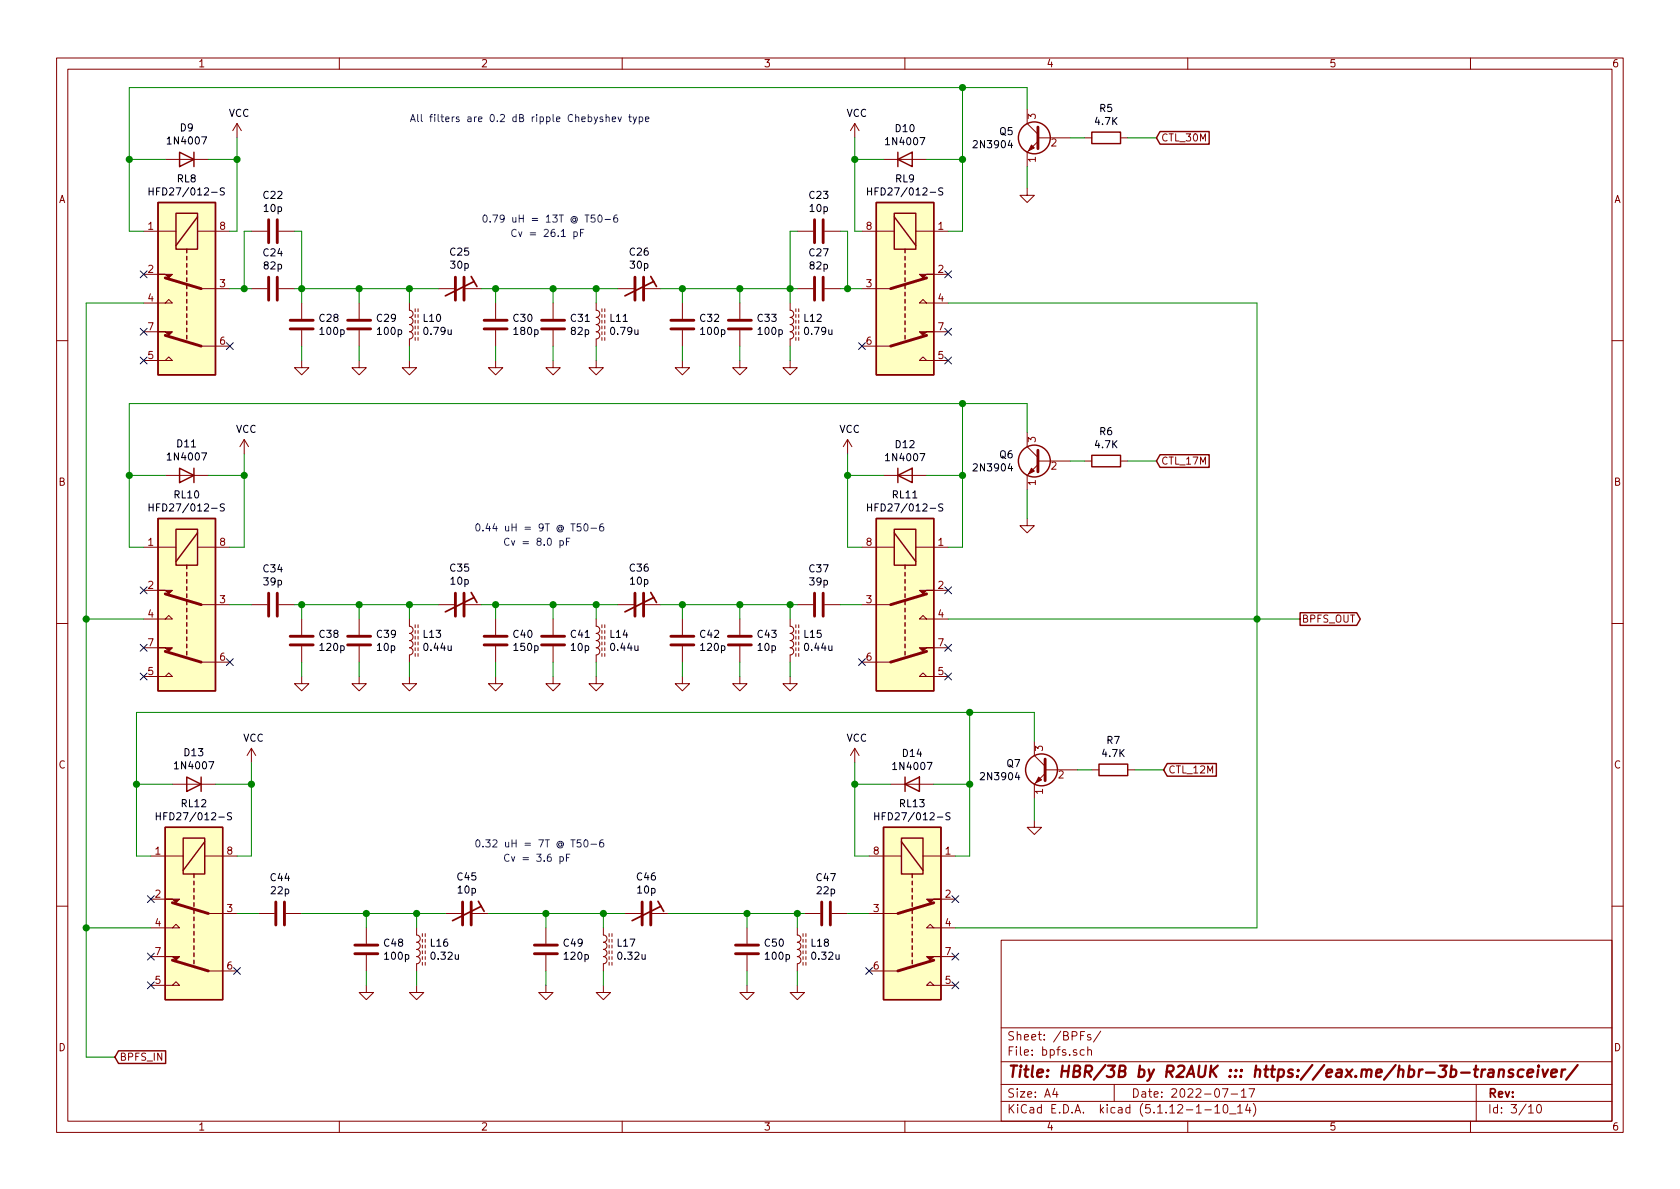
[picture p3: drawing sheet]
EESchema Schematic File Version 4
EELAYER 30 0
EELAYER END
$Descr A4 11693 8268
encoding utf-8
Sheet 3 10
Title "HBR/3B by R2AUK ::: https://eax.me/hbr-3b-transceiver/"
Date "2022-07-17"
Rev ""
Comp ""
Comment1 ""
Comment2 ""
Comment3 ""
Comment4 ""
$EndDescr
$Comp
L Relay:G2RL-2-ASI-DC5 RL?
U 1 1
P 1350 6350
AR Path="/62866BC1/6292D6BE" Ref="RL?"  Part="1" 
AR Path="/628FB22A/6292D6BE" Ref="RL12"  Part="1" 
F 0 "RL12" V 583 6350 50  0000 C CNN
F 1 "HFD27/012-S" V 674 6350 50  0000 C CNN
F 2 "Relay_THT:Relay_DPDT_Omron_G2RL" H 2000 6300 50  0001 L CNN
F 3 "https://omronfs.omron.com/en_US/ecb/products/pdf/en-g2rl.pdf" H 1350 6350 50  0001 C CNN
	1    1350 6350
	0    -1   1    0   
$EndComp
NoConn ~ 1050 6650
NoConn ~ 1650 6750
NoConn ~ 1050 6850
$Comp
L Relay:G2RL-2-ASI-DC5 RL?
U 1 1
P 6350 6350
AR Path="/62866BC1/6292D709" Ref="RL?"  Part="1" 
AR Path="/628FB22A/6292D709" Ref="RL13"  Part="1" 
F 0 "RL13" V 5583 6350 50  0000 C CNN
F 1 "HFD27/012-S" V 5674 6350 50  0000 C CNN
F 2 "Relay_THT:Relay_DPDT_Omron_G2RL" H 7000 6300 50  0001 L CNN
F 3 "https://omronfs.omron.com/en_US/ecb/products/pdf/en-g2rl.pdf" H 6350 6350 50  0001 C CNN
	1    6350 6350
	0    1    1    0   
$EndComp
NoConn ~ 6050 6750
NoConn ~ 6650 6650
NoConn ~ 6650 6850
NoConn ~ 6650 6250
NoConn ~ 1050 6250
$Comp
L power:VCC #PWR?
U 1 1
P 1750 5300
AR Path="/62866BC1/6292D768" Ref="#PWR?"  Part="1" 
AR Path="/628FB22A/6292D768" Ref="#PWR073"  Part="1" 
F 0 "#PWR073" H 1750 5150 50  0001 C CNN
F 1 "VCC" H 1765 5473 50  0000 C CNN
F 2 "" H 1750 5300 50  0001 C CNN
F 3 "" H 1750 5300 50  0001 C CNN
	1    1750 5300
	1    0    0    -1  
$EndComp
$Comp
L power:VCC #PWR?
U 1 1
P 5950 5300
AR Path="/62866BC1/6292D76E" Ref="#PWR?"  Part="1" 
AR Path="/628FB22A/6292D76E" Ref="#PWR074"  Part="1" 
F 0 "#PWR074" H 5950 5150 50  0001 C CNN
F 1 "VCC" H 5965 5473 50  0000 C CNN
F 2 "" H 5950 5300 50  0001 C CNN
F 3 "" H 5950 5300 50  0001 C CNN
	1    5950 5300
	1    0    0    -1  
$EndComp
$Comp
L Diode:1N4007 D?
U 1 1
P 6350 5450
AR Path="/62866BC1/6292D774" Ref="D?"  Part="1" 
AR Path="/628FB22A/6292D774" Ref="D14"  Part="1" 
F 0 "D14" H 6350 5667 50  0000 C CNN
F 1 "1N4007" H 6350 5576 50  0000 C CNN
F 2 "Diode_THT:D_DO-41_SOD81_P10.16mm_Horizontal" H 6350 5275 50  0001 C CNN
F 3 "http://www.vishay.com/docs/88503/1n4001.pdf" H 6350 5450 50  0001 C CNN
	1    6350 5450
	1    0    0    -1  
$EndComp
$Comp
L Diode:1N4007 D?
U 1 1
P 1350 5450
AR Path="/62866BC1/6292D77A" Ref="D?"  Part="1" 
AR Path="/628FB22A/6292D77A" Ref="D13"  Part="1" 
F 0 "D13" H 1350 5233 50  0000 C CNN
F 1 "1N4007" H 1350 5324 50  0000 C CNN
F 2 "Diode_THT:D_DO-41_SOD81_P10.16mm_Horizontal" H 1350 5275 50  0001 C CNN
F 3 "http://www.vishay.com/docs/88503/1n4001.pdf" H 1350 5450 50  0001 C CNN
	1    1350 5450
	-1   0    0    1   
$EndComp
Wire Wire Line
	1650 5950 1750 5950
Wire Wire Line
	1750 5950 1750 5450
Wire Wire Line
	1500 5450 1750 5450
Connection ~ 1750 5450
Wire Wire Line
	1750 5450 1750 5300
Wire Wire Line
	6050 5950 5950 5950
Wire Wire Line
	5950 5950 5950 5450
Wire Wire Line
	6200 5450 5950 5450
Connection ~ 5950 5450
Wire Wire Line
	5950 5450 5950 5300
Wire Wire Line
	1050 5950 950  5950
Wire Wire Line
	950  5950 950  5450
Wire Wire Line
	950  5450 1200 5450
Wire Wire Line
	950  5450 950  4950
Wire Wire Line
	950  4950 6750 4950
Connection ~ 950  5450
Wire Wire Line
	6500 5450 6750 5450
Wire Wire Line
	6750 5950 6750 5450
Wire Wire Line
	6750 5950 6650 5950
Connection ~ 6750 5450
Wire Wire Line
	6750 5450 6750 4950
$Comp
L Relay:G2RL-2-ASI-DC5 RL?
U 1 1
P 1300 4200
AR Path="/62866BC1/6292D795" Ref="RL?"  Part="1" 
AR Path="/628FB22A/6292D795" Ref="RL10"  Part="1" 
F 0 "RL10" V 533 4200 50  0000 C CNN
F 1 "HFD27/012-S" V 624 4200 50  0000 C CNN
F 2 "Relay_THT:Relay_DPDT_Omron_G2RL" H 1950 4150 50  0001 L CNN
F 3 "https://omronfs.omron.com/en_US/ecb/products/pdf/en-g2rl.pdf" H 1300 4200 50  0001 C CNN
	1    1300 4200
	0    -1   1    0   
$EndComp
NoConn ~ 1000 4500
NoConn ~ 1600 4600
NoConn ~ 1000 4700
$Comp
L Relay:G2RL-2-ASI-DC5 RL?
U 1 1
P 6300 4200
AR Path="/62866BC1/6292D7C8" Ref="RL?"  Part="1" 
AR Path="/628FB22A/6292D7C8" Ref="RL11"  Part="1" 
F 0 "RL11" V 5533 4200 50  0000 C CNN
F 1 "HFD27/012-S" V 5624 4200 50  0000 C CNN
F 2 "Relay_THT:Relay_DPDT_Omron_G2RL" H 6950 4150 50  0001 L CNN
F 3 "https://omronfs.omron.com/en_US/ecb/products/pdf/en-g2rl.pdf" H 6300 4200 50  0001 C CNN
	1    6300 4200
	0    1    1    0   
$EndComp
NoConn ~ 6000 4600
NoConn ~ 6600 4500
NoConn ~ 6600 4700
NoConn ~ 6600 4100
NoConn ~ 1000 4100
$Comp
L power:VCC #PWR?
U 1 1
P 1700 3150
AR Path="/62866BC1/6292D7FB" Ref="#PWR?"  Part="1" 
AR Path="/628FB22A/6292D7FB" Ref="#PWR061"  Part="1" 
F 0 "#PWR061" H 1700 3000 50  0001 C CNN
F 1 "VCC" H 1715 3323 50  0000 C CNN
F 2 "" H 1700 3150 50  0001 C CNN
F 3 "" H 1700 3150 50  0001 C CNN
	1    1700 3150
	1    0    0    -1  
$EndComp
$Comp
L power:VCC #PWR?
U 1 1
P 5900 3150
AR Path="/62866BC1/6292D801" Ref="#PWR?"  Part="1" 
AR Path="/628FB22A/6292D801" Ref="#PWR062"  Part="1" 
F 0 "#PWR062" H 5900 3000 50  0001 C CNN
F 1 "VCC" H 5915 3323 50  0000 C CNN
F 2 "" H 5900 3150 50  0001 C CNN
F 3 "" H 5900 3150 50  0001 C CNN
	1    5900 3150
	1    0    0    -1  
$EndComp
$Comp
L Diode:1N4007 D?
U 1 1
P 6300 3300
AR Path="/62866BC1/6292D807" Ref="D?"  Part="1" 
AR Path="/628FB22A/6292D807" Ref="D12"  Part="1" 
F 0 "D12" H 6300 3517 50  0000 C CNN
F 1 "1N4007" H 6300 3426 50  0000 C CNN
F 2 "Diode_THT:D_DO-41_SOD81_P10.16mm_Horizontal" H 6300 3125 50  0001 C CNN
F 3 "http://www.vishay.com/docs/88503/1n4001.pdf" H 6300 3300 50  0001 C CNN
	1    6300 3300
	1    0    0    -1  
$EndComp
$Comp
L Diode:1N4007 D?
U 1 1
P 1300 3300
AR Path="/62866BC1/6292D80D" Ref="D?"  Part="1" 
AR Path="/628FB22A/6292D80D" Ref="D11"  Part="1" 
F 0 "D11" H 1300 3083 50  0000 C CNN
F 1 "1N4007" H 1300 3174 50  0000 C CNN
F 2 "Diode_THT:D_DO-41_SOD81_P10.16mm_Horizontal" H 1300 3125 50  0001 C CNN
F 3 "http://www.vishay.com/docs/88503/1n4001.pdf" H 1300 3300 50  0001 C CNN
	1    1300 3300
	-1   0    0    1   
$EndComp
Wire Wire Line
	1600 3800 1700 3800
Wire Wire Line
	1700 3800 1700 3300
Wire Wire Line
	1450 3300 1700 3300
Connection ~ 1700 3300
Wire Wire Line
	1700 3300 1700 3150
Wire Wire Line
	6000 3800 5900 3800
Wire Wire Line
	5900 3800 5900 3300
Wire Wire Line
	6150 3300 5900 3300
Connection ~ 5900 3300
Wire Wire Line
	5900 3300 5900 3150
Wire Wire Line
	1000 3800 900  3800
Wire Wire Line
	900  3800 900  3300
Wire Wire Line
	900  3300 1150 3300
Wire Wire Line
	900  3300 900  2800
Wire Wire Line
	900  2800 6700 2800
Connection ~ 900  3300
Wire Wire Line
	6450 3300 6700 3300
Wire Wire Line
	6700 3800 6700 3300
Wire Wire Line
	6700 3800 6600 3800
Connection ~ 6700 3300
Wire Wire Line
	6700 3300 6700 2800
$Comp
L Relay:G2RL-2-ASI-DC5 RL?
U 1 1
P 1300 2000
AR Path="/62866BC1/6292D828" Ref="RL?"  Part="1" 
AR Path="/628FB22A/6292D828" Ref="RL8"  Part="1" 
F 0 "RL8" V 533 2000 50  0000 C CNN
F 1 "HFD27/012-S" V 624 2000 50  0000 C CNN
F 2 "Relay_THT:Relay_DPDT_Omron_G2RL" H 1950 1950 50  0001 L CNN
F 3 "https://omronfs.omron.com/en_US/ecb/products/pdf/en-g2rl.pdf" H 1300 2000 50  0001 C CNN
	1    1300 2000
	0    -1   1    0   
$EndComp
NoConn ~ 1000 2300
NoConn ~ 1600 2400
NoConn ~ 1000 2500
$Comp
L Relay:G2RL-2-ASI-DC5 RL?
U 1 1
P 6300 2000
AR Path="/62866BC1/6292D867" Ref="RL?"  Part="1" 
AR Path="/628FB22A/6292D867" Ref="RL9"  Part="1" 
F 0 "RL9" V 5533 2000 50  0000 C CNN
F 1 "HFD27/012-S" V 5624 2000 50  0000 C CNN
F 2 "Relay_THT:Relay_DPDT_Omron_G2RL" H 6950 1950 50  0001 L CNN
F 3 "https://omronfs.omron.com/en_US/ecb/products/pdf/en-g2rl.pdf" H 6300 2000 50  0001 C CNN
	1    6300 2000
	0    1    1    0   
$EndComp
NoConn ~ 6000 2400
NoConn ~ 6600 2300
NoConn ~ 6600 2500
NoConn ~ 6600 1900
NoConn ~ 1000 1900
$Comp
L power:VCC #PWR?
U 1 1
P 1650 950
AR Path="/62866BC1/6292D8B0" Ref="#PWR?"  Part="1" 
AR Path="/628FB22A/6292D8B0" Ref="#PWR049"  Part="1" 
F 0 "#PWR049" H 1650 800 50  0001 C CNN
F 1 "VCC" H 1665 1123 50  0000 C CNN
F 2 "" H 1650 950 50  0001 C CNN
F 3 "" H 1650 950 50  0001 C CNN
	1    1650 950 
	1    0    0    -1  
$EndComp
$Comp
L power:VCC #PWR?
U 1 1
P 5950 950
AR Path="/62866BC1/6292D8B6" Ref="#PWR?"  Part="1" 
AR Path="/628FB22A/6292D8B6" Ref="#PWR050"  Part="1" 
F 0 "#PWR050" H 5950 800 50  0001 C CNN
F 1 "VCC" H 5965 1123 50  0000 C CNN
F 2 "" H 5950 950 50  0001 C CNN
F 3 "" H 5950 950 50  0001 C CNN
	1    5950 950 
	1    0    0    -1  
$EndComp
$Comp
L Diode:1N4007 D?
U 1 1
P 6300 1100
AR Path="/62866BC1/6292D8BC" Ref="D?"  Part="1" 
AR Path="/628FB22A/6292D8BC" Ref="D10"  Part="1" 
F 0 "D10" H 6300 1317 50  0000 C CNN
F 1 "1N4007" H 6300 1226 50  0000 C CNN
F 2 "Diode_THT:D_DO-41_SOD81_P10.16mm_Horizontal" H 6300 925 50  0001 C CNN
F 3 "http://www.vishay.com/docs/88503/1n4001.pdf" H 6300 1100 50  0001 C CNN
	1    6300 1100
	1    0    0    -1  
$EndComp
$Comp
L Diode:1N4007 D?
U 1 1
P 1300 1100
AR Path="/62866BC1/6292D8C2" Ref="D?"  Part="1" 
AR Path="/628FB22A/6292D8C2" Ref="D9"  Part="1" 
F 0 "D9" H 1300 883 50  0000 C CNN
F 1 "1N4007" H 1300 974 50  0000 C CNN
F 2 "Diode_THT:D_DO-41_SOD81_P10.16mm_Horizontal" H 1300 925 50  0001 C CNN
F 3 "http://www.vishay.com/docs/88503/1n4001.pdf" H 1300 1100 50  0001 C CNN
	1    1300 1100
	-1   0    0    1   
$EndComp
Wire Wire Line
	1450 1100 1650 1100
Wire Wire Line
	6000 1600 5950 1600
Wire Wire Line
	6150 1100 5950 1100
Wire Wire Line
	1000 1600 900  1600
Wire Wire Line
	900  1600 900  1100
Wire Wire Line
	900  1100 1150 1100
Wire Wire Line
	900  1100 900  600 
Wire Wire Line
	900  600  6700 600 
Connection ~ 900  1100
Wire Wire Line
	6450 1100 6700 1100
Wire Wire Line
	6700 1600 6700 1100
Wire Wire Line
	6700 1600 6600 1600
Connection ~ 6700 1100
Wire Wire Line
	6700 1100 6700 600 
$Comp
L Transistor_BJT:2N3904 Q?
U 1 1
P 7300 5350
AR Path="/62866BC1/6292D8DD" Ref="Q?"  Part="1" 
AR Path="/628FB22A/6292D8DD" Ref="Q7"  Part="1" 
F 0 "Q7" H 7491 5396 50  0000 L CNN
F 1 "2N3904" H 7491 5305 50  0000 L CNN
F 2 "Package_TO_SOT_THT:TO-92_Inline" H 7500 5275 50  0001 L CIN
F 3 "https://www.fairchildsemi.com/datasheets/2N/2N3904.pdf" H 7300 5350 50  0001 L CNN
	1    7300 5350
	-1   0    0    -1  
$EndComp
$Comp
L Transistor_BJT:2N3904 Q?
U 1 1
P 7250 3200
AR Path="/62866BC1/6292D8E3" Ref="Q?"  Part="1" 
AR Path="/628FB22A/6292D8E3" Ref="Q6"  Part="1" 
F 0 "Q6" H 7441 3246 50  0000 L CNN
F 1 "2N3904" H 7441 3155 50  0000 L CNN
F 2 "Package_TO_SOT_THT:TO-92_Inline" H 7450 3125 50  0001 L CIN
F 3 "https://www.fairchildsemi.com/datasheets/2N/2N3904.pdf" H 7250 3200 50  0001 L CNN
	1    7250 3200
	-1   0    0    -1  
$EndComp
$Comp
L Transistor_BJT:2N3904 Q?
U 1 1
P 7250 950
AR Path="/62866BC1/6292D8E9" Ref="Q?"  Part="1" 
AR Path="/628FB22A/6292D8E9" Ref="Q5"  Part="1" 
F 0 "Q5" H 7441 996 50  0000 L CNN
F 1 "2N3904" H 7441 905 50  0000 L CNN
F 2 "Package_TO_SOT_THT:TO-92_Inline" H 7450 875 50  0001 L CIN
F 3 "https://www.fairchildsemi.com/datasheets/2N/2N3904.pdf" H 7250 950 50  0001 L CNN
	1    7250 950 
	-1   0    0    -1  
$EndComp
$Comp
L power:GND #PWR?
U 1 1
P 7200 5700
AR Path="/62866BC1/6292D8EF" Ref="#PWR?"  Part="1" 
AR Path="/628FB22A/6292D8EF" Ref="#PWR075"  Part="1" 
F 0 "#PWR075" H 7200 5450 50  0001 C CNN
F 1 "GND" H 7205 5527 50  0001 C CNN
F 2 "" H 7200 5700 50  0001 C CNN
F 3 "" H 7200 5700 50  0001 C CNN
	1    7200 5700
	1    0    0    -1  
$EndComp
Wire Wire Line
	7200 5700 7200 5550
$Comp
L power:GND #PWR?
U 1 1
P 7150 3600
AR Path="/62866BC1/6292D8F6" Ref="#PWR?"  Part="1" 
AR Path="/628FB22A/6292D8F6" Ref="#PWR063"  Part="1" 
F 0 "#PWR063" H 7150 3350 50  0001 C CNN
F 1 "GND" H 7155 3427 50  0001 C CNN
F 2 "" H 7150 3600 50  0001 C CNN
F 3 "" H 7150 3600 50  0001 C CNN
	1    7150 3600
	1    0    0    -1  
$EndComp
$Comp
L power:GND #PWR?
U 1 1
P 7150 1300
AR Path="/62866BC1/6292D8FC" Ref="#PWR?"  Part="1" 
AR Path="/628FB22A/6292D8FC" Ref="#PWR051"  Part="1" 
F 0 "#PWR051" H 7150 1050 50  0001 C CNN
F 1 "GND" H 7155 1127 50  0001 C CNN
F 2 "" H 7150 1300 50  0001 C CNN
F 3 "" H 7150 1300 50  0001 C CNN
	1    7150 1300
	1    0    0    -1  
$EndComp
Wire Wire Line
	7150 1300 7150 1150
Wire Wire Line
	7150 750  7150 600 
Wire Wire Line
	7150 600  6700 600 
Connection ~ 6700 600 
Wire Wire Line
	7150 3000 7150 2800
Wire Wire Line
	7150 2800 6700 2800
Connection ~ 6700 2800
Wire Wire Line
	7150 3600 7150 3400
Wire Wire Line
	6750 4950 7200 4950
Wire Wire Line
	7200 4950 7200 5150
Connection ~ 6750 4950
$Comp
L Device:R R?
U 1 1
P 7700 950
AR Path="/62866BC1/6292D90D" Ref="R?"  Part="1" 
AR Path="/628FB22A/6292D90D" Ref="R5"  Part="1" 
F 0 "R5" V 7493 950 50  0000 C CNN
F 1 "4.7K" V 7584 950 50  0000 C CNN
F 2 "" V 7630 950 50  0001 C CNN
F 3 "~" H 7700 950 50  0001 C CNN
	1    7700 950 
	0    1    1    0   
$EndComp
$Comp
L Device:R R?
U 1 1
P 7700 3200
AR Path="/62866BC1/6292D913" Ref="R?"  Part="1" 
AR Path="/628FB22A/6292D913" Ref="R6"  Part="1" 
F 0 "R6" V 7493 3200 50  0000 C CNN
F 1 "4.7K" V 7584 3200 50  0000 C CNN
F 2 "" V 7630 3200 50  0001 C CNN
F 3 "~" H 7700 3200 50  0001 C CNN
	1    7700 3200
	0    1    1    0   
$EndComp
$Comp
L Device:R R?
U 1 1
P 7750 5350
AR Path="/62866BC1/6292D919" Ref="R?"  Part="1" 
AR Path="/628FB22A/6292D919" Ref="R7"  Part="1" 
F 0 "R7" V 7543 5350 50  0000 C CNN
F 1 "4.7K" V 7634 5350 50  0000 C CNN
F 2 "" V 7680 5350 50  0001 C CNN
F 3 "~" H 7750 5350 50  0001 C CNN
	1    7750 5350
	0    1    1    0   
$EndComp
Wire Wire Line
	7600 5350 7500 5350
Wire Wire Line
	7550 3200 7450 3200
Wire Wire Line
	7550 950  7450 950 
Text GLabel 8050 950  2    50   Input ~ 0
CTL_30M
Text GLabel 8050 3200 2    50   Input ~ 0
CTL_17M
Text GLabel 8100 5350 2    50   Input ~ 0
CTL_12M
Wire Wire Line
	8100 5350 7900 5350
Wire Wire Line
	7850 3200 8050 3200
Wire Wire Line
	8050 950  7850 950 
Wire Wire Line
	6650 6450 8750 6450
Wire Wire Line
	8750 6450 8750 4300
Wire Wire Line
	8750 4300 6600 4300
Wire Wire Line
	6600 2100 8750 2100
Wire Wire Line
	8750 2100 8750 4300
Connection ~ 8750 4300
Text GLabel 9050 4300 2    50   Output ~ 0
BPFS_OUT
Wire Wire Line
	9050 4300 8750 4300
Wire Wire Line
	1000 2100 600  2100
Wire Wire Line
	600  2100 600  4300
Wire Wire Line
	600  4300 1000 4300
Wire Wire Line
	600  4300 600  6450
Wire Wire Line
	600  6450 1050 6450
Connection ~ 600  4300
Text GLabel 800  7350 2    50   Input ~ 0
BPFS_IN
Wire Wire Line
	800  7350 600  7350
Wire Wire Line
	600  7350 600  6450
Connection ~ 600  6450
Text Notes 2850 850  0    50   ~ 0
All filters are 0.2 dB ripple Chebyshev type
$Comp
L Device:L_Core_Ferrite L10
U 1 1
P 2850 2250
F 0 "L10" H 2938 2296 50  0000 L CNN
F 1 "0.79u" H 2938 2205 50  0000 L CNN
F 2 "" H 2850 2250 50  0001 C CNN
F 3 "~" H 2850 2250 50  0001 C CNN
	1    2850 2250
	1    0    0    -1  
$EndComp
$Comp
L Device:C C29
U 1 1
P 2500 2250
F 0 "C29" H 2615 2296 50  0000 L CNN
F 1 "100p" H 2615 2205 50  0000 L CNN
F 2 "" H 2538 2100 50  0001 C CNN
F 3 "~" H 2500 2250 50  0001 C CNN
	1    2500 2250
	1    0    0    -1  
$EndComp
$Comp
L Device:C C28
U 1 1
P 2100 2250
F 0 "C28" H 2215 2296 50  0000 L CNN
F 1 "100p" H 2215 2205 50  0000 L CNN
F 2 "" H 2138 2100 50  0001 C CNN
F 3 "~" H 2100 2250 50  0001 C CNN
	1    2100 2250
	1    0    0    -1  
$EndComp
$Comp
L Device:L_Core_Ferrite L11
U 1 1
P 4150 2250
F 0 "L11" H 4238 2296 50  0000 L CNN
F 1 "0.79u" H 4238 2205 50  0000 L CNN
F 2 "" H 4150 2250 50  0001 C CNN
F 3 "~" H 4150 2250 50  0001 C CNN
	1    4150 2250
	1    0    0    -1  
$EndComp
$Comp
L Device:C C31
U 1 1
P 3850 2250
F 0 "C31" H 3965 2296 50  0000 L CNN
F 1 "82p" H 3965 2205 50  0000 L CNN
F 2 "" H 3888 2100 50  0001 C CNN
F 3 "~" H 3850 2250 50  0001 C CNN
	1    3850 2250
	1    0    0    -1  
$EndComp
$Comp
L Device:C C30
U 1 1
P 3450 2250
F 0 "C30" H 3565 2296 50  0000 L CNN
F 1 "180p" H 3565 2205 50  0000 L CNN
F 2 "" H 3488 2100 50  0001 C CNN
F 3 "~" H 3450 2250 50  0001 C CNN
	1    3450 2250
	1    0    0    -1  
$EndComp
$Comp
L Device:L_Core_Ferrite L12
U 1 1
P 5500 2250
F 0 "L12" H 5588 2296 50  0000 L CNN
F 1 "0.79u" H 5588 2205 50  0000 L CNN
F 2 "" H 5500 2250 50  0001 C CNN
F 3 "~" H 5500 2250 50  0001 C CNN
	1    5500 2250
	1    0    0    -1  
$EndComp
$Comp
L Device:C C33
U 1 1
P 5150 2250
F 0 "C33" H 5265 2296 50  0000 L CNN
F 1 "100p" H 5265 2205 50  0000 L CNN
F 2 "" H 5188 2100 50  0001 C CNN
F 3 "~" H 5150 2250 50  0001 C CNN
	1    5150 2250
	1    0    0    -1  
$EndComp
$Comp
L Device:C C32
U 1 1
P 4750 2250
F 0 "C32" H 4865 2296 50  0000 L CNN
F 1 "100p" H 4865 2205 50  0000 L CNN
F 2 "" H 4788 2100 50  0001 C CNN
F 3 "~" H 4750 2250 50  0001 C CNN
	1    4750 2250
	1    0    0    -1  
$EndComp
$Comp
L Device:CTRIM C25
U 1 1
P 3200 2000
F 0 "C25" V 3452 2000 50  0000 C CNN
F 1 "30p" V 3361 2000 50  0000 C CNN
F 2 "" H 3200 2000 50  0001 C CNN
F 3 "~" H 3200 2000 50  0001 C CNN
	1    3200 2000
	0    1    -1   0   
$EndComp
$Comp
L Device:CTRIM C26
U 1 1
P 4450 2000
F 0 "C26" V 4702 2000 50  0000 C CNN
F 1 "30p" V 4611 2000 50  0000 C CNN
F 2 "" H 4450 2000 50  0001 C CNN
F 3 "~" H 4450 2000 50  0001 C CNN
	1    4450 2000
	0    1    -1   0   
$EndComp
$Comp
L Device:C C27
U 1 1
P 5700 2000
F 0 "C27" V 5448 2000 50  0000 C CNN
F 1 "82p" V 5539 2000 50  0000 C CNN
F 2 "" H 5738 1850 50  0001 C CNN
F 3 "~" H 5700 2000 50  0001 C CNN
	1    5700 2000
	0    1    1    0   
$EndComp
$Comp
L Device:C C24
U 1 1
P 1900 2000
F 0 "C24" V 1648 2000 50  0000 C CNN
F 1 "82p" V 1739 2000 50  0000 C CNN
F 2 "" H 1938 1850 50  0001 C CNN
F 3 "~" H 1900 2000 50  0001 C CNN
	1    1900 2000
	0    1    1    0   
$EndComp
$Comp
L power:GND #PWR?
U 1 1
P 2100 2500
AR Path="/62866BC1/6297CFF7" Ref="#PWR?"  Part="1" 
AR Path="/628FB22A/6297CFF7" Ref="#PWR052"  Part="1" 
F 0 "#PWR052" H 2100 2250 50  0001 C CNN
F 1 "GND" H 2105 2327 50  0001 C CNN
F 2 "" H 2100 2500 50  0001 C CNN
F 3 "" H 2100 2500 50  0001 C CNN
	1    2100 2500
	1    0    0    -1  
$EndComp
$Comp
L power:GND #PWR?
U 1 1
P 2500 2500
AR Path="/62866BC1/6297D3BC" Ref="#PWR?"  Part="1" 
AR Path="/628FB22A/6297D3BC" Ref="#PWR053"  Part="1" 
F 0 "#PWR053" H 2500 2250 50  0001 C CNN
F 1 "GND" H 2505 2327 50  0001 C CNN
F 2 "" H 2500 2500 50  0001 C CNN
F 3 "" H 2500 2500 50  0001 C CNN
	1    2500 2500
	1    0    0    -1  
$EndComp
$Comp
L power:GND #PWR?
U 1 1
P 2850 2500
AR Path="/62866BC1/6297D7A0" Ref="#PWR?"  Part="1" 
AR Path="/628FB22A/6297D7A0" Ref="#PWR054"  Part="1" 
F 0 "#PWR054" H 2850 2250 50  0001 C CNN
F 1 "GND" H 2855 2327 50  0001 C CNN
F 2 "" H 2850 2500 50  0001 C CNN
F 3 "" H 2850 2500 50  0001 C CNN
	1    2850 2500
	1    0    0    -1  
$EndComp
$Comp
L power:GND #PWR?
U 1 1
P 3450 2500
AR Path="/62866BC1/6297DABC" Ref="#PWR?"  Part="1" 
AR Path="/628FB22A/6297DABC" Ref="#PWR055"  Part="1" 
F 0 "#PWR055" H 3450 2250 50  0001 C CNN
F 1 "GND" H 3455 2327 50  0001 C CNN
F 2 "" H 3450 2500 50  0001 C CNN
F 3 "" H 3450 2500 50  0001 C CNN
	1    3450 2500
	1    0    0    -1  
$EndComp
$Comp
L power:GND #PWR?
U 1 1
P 3850 2500
AR Path="/62866BC1/6297DD8F" Ref="#PWR?"  Part="1" 
AR Path="/628FB22A/6297DD8F" Ref="#PWR056"  Part="1" 
F 0 "#PWR056" H 3850 2250 50  0001 C CNN
F 1 "GND" H 3855 2327 50  0001 C CNN
F 2 "" H 3850 2500 50  0001 C CNN
F 3 "" H 3850 2500 50  0001 C CNN
	1    3850 2500
	1    0    0    -1  
$EndComp
$Comp
L power:GND #PWR?
U 1 1
P 4150 2500
AR Path="/62866BC1/6297E03A" Ref="#PWR?"  Part="1" 
AR Path="/628FB22A/6297E03A" Ref="#PWR057"  Part="1" 
F 0 "#PWR057" H 4150 2250 50  0001 C CNN
F 1 "GND" H 4155 2327 50  0001 C CNN
F 2 "" H 4150 2500 50  0001 C CNN
F 3 "" H 4150 2500 50  0001 C CNN
	1    4150 2500
	1    0    0    -1  
$EndComp
$Comp
L power:GND #PWR?
U 1 1
P 4750 2500
AR Path="/62866BC1/6297E23D" Ref="#PWR?"  Part="1" 
AR Path="/628FB22A/6297E23D" Ref="#PWR058"  Part="1" 
F 0 "#PWR058" H 4750 2250 50  0001 C CNN
F 1 "GND" H 4755 2327 50  0001 C CNN
F 2 "" H 4750 2500 50  0001 C CNN
F 3 "" H 4750 2500 50  0001 C CNN
	1    4750 2500
	1    0    0    -1  
$EndComp
$Comp
L power:GND #PWR?
U 1 1
P 5150 2500
AR Path="/62866BC1/6297E68D" Ref="#PWR?"  Part="1" 
AR Path="/628FB22A/6297E68D" Ref="#PWR059"  Part="1" 
F 0 "#PWR059" H 5150 2250 50  0001 C CNN
F 1 "GND" H 5155 2327 50  0001 C CNN
F 2 "" H 5150 2500 50  0001 C CNN
F 3 "" H 5150 2500 50  0001 C CNN
	1    5150 2500
	1    0    0    -1  
$EndComp
$Comp
L power:GND #PWR?
U 1 1
P 5500 2500
AR Path="/62866BC1/6297E8F2" Ref="#PWR?"  Part="1" 
AR Path="/628FB22A/6297E8F2" Ref="#PWR060"  Part="1" 
F 0 "#PWR060" H 5500 2250 50  0001 C CNN
F 1 "GND" H 5505 2327 50  0001 C CNN
F 2 "" H 5500 2500 50  0001 C CNN
F 3 "" H 5500 2500 50  0001 C CNN
	1    5500 2500
	1    0    0    -1  
$EndComp
Wire Wire Line
	1600 1600 1650 1600
Wire Wire Line
	1650 1600 1650 1100
Connection ~ 1650 1100
Wire Wire Line
	1650 1100 1650 950 
$Comp
L Device:C C22
U 1 1
P 1900 1600
F 0 "C22" V 1648 1600 50  0000 C CNN
F 1 "10p" V 1739 1600 50  0000 C CNN
F 2 "" H 1938 1450 50  0001 C CNN
F 3 "~" H 1900 1600 50  0001 C CNN
	1    1900 1600
	0    1    1    0   
$EndComp
Wire Wire Line
	5950 1600 5950 1100
Connection ~ 5950 1100
Wire Wire Line
	5950 950  5950 1100
$Comp
L Device:C C23
U 1 1
P 5700 1600
F 0 "C23" V 5448 1600 50  0000 C CNN
F 1 "10p" V 5539 1600 50  0000 C CNN
F 2 "" H 5738 1450 50  0001 C CNN
F 3 "~" H 5700 1600 50  0001 C CNN
	1    5700 1600
	0    1    1    0   
$EndComp
Wire Wire Line
	5850 1600 5900 1600
Wire Wire Line
	5900 1600 5900 2000
Wire Wire Line
	5900 2000 5850 2000
Wire Wire Line
	1750 1600 1700 1600
Wire Wire Line
	1700 1600 1700 2000
Wire Wire Line
	1700 2000 1750 2000
Wire Wire Line
	1700 2000 1600 2000
Connection ~ 1700 2000
Wire Wire Line
	5550 2000 5500 2000
Wire Wire Line
	5500 2100 5500 2000
Connection ~ 5500 2000
Wire Wire Line
	5500 2000 5150 2000
Wire Wire Line
	5500 2000 5500 1600
Wire Wire Line
	5500 1600 5550 1600
Wire Wire Line
	2100 2100 2100 2000
Wire Wire Line
	2100 2000 2050 2000
Wire Wire Line
	2100 2000 2100 1600
Wire Wire Line
	2100 1600 2050 1600
Connection ~ 2100 2000
Wire Wire Line
	2100 2500 2100 2400
Wire Wire Line
	2100 2000 2500 2000
Wire Wire Line
	3350 2000 3450 2000
Wire Wire Line
	5500 2500 5500 2400
Wire Wire Line
	2500 2000 2500 2100
Connection ~ 2500 2000
Wire Wire Line
	2500 2000 2850 2000
Wire Wire Line
	2500 2400 2500 2500
Wire Wire Line
	2850 2000 2850 2100
Connection ~ 2850 2000
Wire Wire Line
	2850 2000 3050 2000
Wire Wire Line
	2850 2400 2850 2500
Wire Wire Line
	3450 2000 3450 2100
Connection ~ 3450 2000
Wire Wire Line
	3450 2000 3850 2000
Wire Wire Line
	3450 2400 3450 2500
Wire Wire Line
	3850 2000 3850 2100
Connection ~ 3850 2000
Wire Wire Line
	3850 2000 4150 2000
Wire Wire Line
	3850 2400 3850 2500
Wire Wire Line
	4150 2000 4150 2100
Connection ~ 4150 2000
Wire Wire Line
	4150 2000 4300 2000
Wire Wire Line
	4150 2400 4150 2500
Wire Wire Line
	4750 2000 4750 2100
Connection ~ 4750 2000
Wire Wire Line
	4750 2000 4600 2000
Wire Wire Line
	4750 2400 4750 2500
Wire Wire Line
	5150 2000 5150 2100
Connection ~ 5150 2000
Wire Wire Line
	5150 2000 4750 2000
Wire Wire Line
	5150 2400 5150 2500
Text Notes 3350 1550 0    50   ~ 0
0.79 uH = 13T @ T50-6
Text Notes 3550 1650 0    50   ~ 0
Cv = 26.1 pF
Wire Wire Line
	6000 2000 5900 2000
Connection ~ 5900 2000
$Comp
L Device:L_Core_Ferrite L13
U 1 1
P 2850 4450
F 0 "L13" H 2938 4496 50  0000 L CNN
F 1 "0.44u" H 2938 4405 50  0000 L CNN
F 2 "" H 2850 4450 50  0001 C CNN
F 3 "~" H 2850 4450 50  0001 C CNN
	1    2850 4450
	1    0    0    -1  
$EndComp
$Comp
L Device:C C39
U 1 1
P 2500 4450
F 0 "C39" H 2615 4496 50  0000 L CNN
F 1 "10p" H 2615 4405 50  0000 L CNN
F 2 "" H 2538 4300 50  0001 C CNN
F 3 "~" H 2500 4450 50  0001 C CNN
	1    2500 4450
	1    0    0    -1  
$EndComp
$Comp
L Device:C C38
U 1 1
P 2100 4450
F 0 "C38" H 2215 4496 50  0000 L CNN
F 1 "120p" H 2215 4405 50  0000 L CNN
F 2 "" H 2138 4300 50  0001 C CNN
F 3 "~" H 2100 4450 50  0001 C CNN
	1    2100 4450
	1    0    0    -1  
$EndComp
$Comp
L Device:L_Core_Ferrite L14
U 1 1
P 4150 4450
F 0 "L14" H 4238 4496 50  0000 L CNN
F 1 "0.44u" H 4238 4405 50  0000 L CNN
F 2 "" H 4150 4450 50  0001 C CNN
F 3 "~" H 4150 4450 50  0001 C CNN
	1    4150 4450
	1    0    0    -1  
$EndComp
$Comp
L Device:C C41
U 1 1
P 3850 4450
F 0 "C41" H 3965 4496 50  0000 L CNN
F 1 "10p" H 3965 4405 50  0000 L CNN
F 2 "" H 3888 4300 50  0001 C CNN
F 3 "~" H 3850 4450 50  0001 C CNN
	1    3850 4450
	1    0    0    -1  
$EndComp
$Comp
L Device:C C40
U 1 1
P 3450 4450
F 0 "C40" H 3565 4496 50  0000 L CNN
F 1 "150p" H 3565 4405 50  0000 L CNN
F 2 "" H 3488 4300 50  0001 C CNN
F 3 "~" H 3450 4450 50  0001 C CNN
	1    3450 4450
	1    0    0    -1  
$EndComp
$Comp
L Device:L_Core_Ferrite L15
U 1 1
P 5500 4450
F 0 "L15" H 5588 4496 50  0000 L CNN
F 1 "0.44u" H 5588 4405 50  0000 L CNN
F 2 "" H 5500 4450 50  0001 C CNN
F 3 "~" H 5500 4450 50  0001 C CNN
	1    5500 4450
	1    0    0    -1  
$EndComp
$Comp
L Device:C C43
U 1 1
P 5150 4450
F 0 "C43" H 5265 4496 50  0000 L CNN
F 1 "10p" H 5265 4405 50  0000 L CNN
F 2 "" H 5188 4300 50  0001 C CNN
F 3 "~" H 5150 4450 50  0001 C CNN
	1    5150 4450
	1    0    0    -1  
$EndComp
$Comp
L Device:C C42
U 1 1
P 4750 4450
F 0 "C42" H 4865 4496 50  0000 L CNN
F 1 "120p" H 4865 4405 50  0000 L CNN
F 2 "" H 4788 4300 50  0001 C CNN
F 3 "~" H 4750 4450 50  0001 C CNN
	1    4750 4450
	1    0    0    -1  
$EndComp
$Comp
L Device:CTRIM C35
U 1 1
P 3200 4200
F 0 "C35" V 3452 4200 50  0000 C CNN
F 1 "10p" V 3361 4200 50  0000 C CNN
F 2 "" H 3200 4200 50  0001 C CNN
F 3 "~" H 3200 4200 50  0001 C CNN
	1    3200 4200
	0    1    -1   0   
$EndComp
$Comp
L Device:CTRIM C36
U 1 1
P 4450 4200
F 0 "C36" V 4702 4200 50  0000 C CNN
F 1 "10p" V 4611 4200 50  0000 C CNN
F 2 "" H 4450 4200 50  0001 C CNN
F 3 "~" H 4450 4200 50  0001 C CNN
	1    4450 4200
	0    1    -1   0   
$EndComp
$Comp
L Device:C C37
U 1 1
P 5700 4200
F 0 "C37" V 5448 4200 50  0000 C CNN
F 1 "39p" V 5539 4200 50  0000 C CNN
F 2 "" H 5738 4050 50  0001 C CNN
F 3 "~" H 5700 4200 50  0001 C CNN
	1    5700 4200
	0    1    1    0   
$EndComp
$Comp
L Device:C C34
U 1 1
P 1900 4200
F 0 "C34" V 1648 4200 50  0000 C CNN
F 1 "39p" V 1739 4200 50  0000 C CNN
F 2 "" H 1938 4050 50  0001 C CNN
F 3 "~" H 1900 4200 50  0001 C CNN
	1    1900 4200
	0    1    1    0   
$EndComp
$Comp
L power:GND #PWR?
U 1 1
P 2100 4700
AR Path="/62866BC1/629EFDF5" Ref="#PWR?"  Part="1" 
AR Path="/628FB22A/629EFDF5" Ref="#PWR064"  Part="1" 
F 0 "#PWR064" H 2100 4450 50  0001 C CNN
F 1 "GND" H 2105 4527 50  0001 C CNN
F 2 "" H 2100 4700 50  0001 C CNN
F 3 "" H 2100 4700 50  0001 C CNN
	1    2100 4700
	1    0    0    -1  
$EndComp
$Comp
L power:GND #PWR?
U 1 1
P 2500 4700
AR Path="/62866BC1/629EFDFF" Ref="#PWR?"  Part="1" 
AR Path="/628FB22A/629EFDFF" Ref="#PWR065"  Part="1" 
F 0 "#PWR065" H 2500 4450 50  0001 C CNN
F 1 "GND" H 2505 4527 50  0001 C CNN
F 2 "" H 2500 4700 50  0001 C CNN
F 3 "" H 2500 4700 50  0001 C CNN
	1    2500 4700
	1    0    0    -1  
$EndComp
$Comp
L power:GND #PWR?
U 1 1
P 2850 4700
AR Path="/62866BC1/629EFE09" Ref="#PWR?"  Part="1" 
AR Path="/628FB22A/629EFE09" Ref="#PWR066"  Part="1" 
F 0 "#PWR066" H 2850 4450 50  0001 C CNN
F 1 "GND" H 2855 4527 50  0001 C CNN
F 2 "" H 2850 4700 50  0001 C CNN
F 3 "" H 2850 4700 50  0001 C CNN
	1    2850 4700
	1    0    0    -1  
$EndComp
$Comp
L power:GND #PWR?
U 1 1
P 3450 4700
AR Path="/62866BC1/629EFE13" Ref="#PWR?"  Part="1" 
AR Path="/628FB22A/629EFE13" Ref="#PWR067"  Part="1" 
F 0 "#PWR067" H 3450 4450 50  0001 C CNN
F 1 "GND" H 3455 4527 50  0001 C CNN
F 2 "" H 3450 4700 50  0001 C CNN
F 3 "" H 3450 4700 50  0001 C CNN
	1    3450 4700
	1    0    0    -1  
$EndComp
$Comp
L power:GND #PWR?
U 1 1
P 3850 4700
AR Path="/62866BC1/629EFE1D" Ref="#PWR?"  Part="1" 
AR Path="/628FB22A/629EFE1D" Ref="#PWR068"  Part="1" 
F 0 "#PWR068" H 3850 4450 50  0001 C CNN
F 1 "GND" H 3855 4527 50  0001 C CNN
F 2 "" H 3850 4700 50  0001 C CNN
F 3 "" H 3850 4700 50  0001 C CNN
	1    3850 4700
	1    0    0    -1  
$EndComp
$Comp
L power:GND #PWR?
U 1 1
P 4150 4700
AR Path="/62866BC1/629EFE27" Ref="#PWR?"  Part="1" 
AR Path="/628FB22A/629EFE27" Ref="#PWR069"  Part="1" 
F 0 "#PWR069" H 4150 4450 50  0001 C CNN
F 1 "GND" H 4155 4527 50  0001 C CNN
F 2 "" H 4150 4700 50  0001 C CNN
F 3 "" H 4150 4700 50  0001 C CNN
	1    4150 4700
	1    0    0    -1  
$EndComp
$Comp
L power:GND #PWR?
U 1 1
P 4750 4700
AR Path="/62866BC1/629EFE31" Ref="#PWR?"  Part="1" 
AR Path="/628FB22A/629EFE31" Ref="#PWR070"  Part="1" 
F 0 "#PWR070" H 4750 4450 50  0001 C CNN
F 1 "GND" H 4755 4527 50  0001 C CNN
F 2 "" H 4750 4700 50  0001 C CNN
F 3 "" H 4750 4700 50  0001 C CNN
	1    4750 4700
	1    0    0    -1  
$EndComp
$Comp
L power:GND #PWR?
U 1 1
P 5150 4700
AR Path="/62866BC1/629EFE3B" Ref="#PWR?"  Part="1" 
AR Path="/628FB22A/629EFE3B" Ref="#PWR071"  Part="1" 
F 0 "#PWR071" H 5150 4450 50  0001 C CNN
F 1 "GND" H 5155 4527 50  0001 C CNN
F 2 "" H 5150 4700 50  0001 C CNN
F 3 "" H 5150 4700 50  0001 C CNN
	1    5150 4700
	1    0    0    -1  
$EndComp
$Comp
L power:GND #PWR?
U 1 1
P 5500 4700
AR Path="/62866BC1/629EFE45" Ref="#PWR?"  Part="1" 
AR Path="/628FB22A/629EFE45" Ref="#PWR072"  Part="1" 
F 0 "#PWR072" H 5500 4450 50  0001 C CNN
F 1 "GND" H 5505 4527 50  0001 C CNN
F 2 "" H 5500 4700 50  0001 C CNN
F 3 "" H 5500 4700 50  0001 C CNN
	1    5500 4700
	1    0    0    -1  
$EndComp
Wire Wire Line
	5550 4200 5500 4200
Wire Wire Line
	5500 4300 5500 4200
Connection ~ 5500 4200
Wire Wire Line
	5500 4200 5150 4200
Wire Wire Line
	2100 4300 2100 4200
Wire Wire Line
	2100 4200 2050 4200
Connection ~ 2100 4200
Wire Wire Line
	2100 4700 2100 4600
Wire Wire Line
	2100 4200 2500 4200
Wire Wire Line
	3350 4200 3450 4200
Wire Wire Line
	5500 4700 5500 4600
Wire Wire Line
	2500 4200 2500 4300
Connection ~ 2500 4200
Wire Wire Line
	2500 4200 2850 4200
Wire Wire Line
	2500 4600 2500 4700
Wire Wire Line
	2850 4200 2850 4300
Connection ~ 2850 4200
Wire Wire Line
	2850 4200 3050 4200
Wire Wire Line
	2850 4600 2850 4700
Wire Wire Line
	3450 4200 3450 4300
Connection ~ 3450 4200
Wire Wire Line
	3450 4200 3850 4200
Wire Wire Line
	3450 4600 3450 4700
Wire Wire Line
	3850 4200 3850 4300
Connection ~ 3850 4200
Wire Wire Line
	3850 4200 4150 4200
Wire Wire Line
	3850 4600 3850 4700
Wire Wire Line
	4150 4200 4150 4300
Connection ~ 4150 4200
Wire Wire Line
	4150 4200 4300 4200
Wire Wire Line
	4150 4600 4150 4700
Wire Wire Line
	4750 4200 4750 4300
Connection ~ 4750 4200
Wire Wire Line
	4750 4200 4600 4200
Wire Wire Line
	4750 4600 4750 4700
Wire Wire Line
	5150 4200 5150 4300
Connection ~ 5150 4200
Wire Wire Line
	5150 4200 4750 4200
Wire Wire Line
	5150 4600 5150 4700
$Comp
L Device:L_Core_Ferrite L16
U 1 1
P 2900 6600
F 0 "L16" H 2988 6646 50  0000 L CNN
F 1 "0.32u" H 2988 6555 50  0000 L CNN
F 2 "" H 2900 6600 50  0001 C CNN
F 3 "~" H 2900 6600 50  0001 C CNN
	1    2900 6600
	1    0    0    -1  
$EndComp
$Comp
L Device:C C48
U 1 1
P 2550 6600
F 0 "C48" H 2665 6646 50  0000 L CNN
F 1 "100p" H 2665 6555 50  0000 L CNN
F 2 "" H 2588 6450 50  0001 C CNN
F 3 "~" H 2550 6600 50  0001 C CNN
	1    2550 6600
	1    0    0    -1  
$EndComp
$Comp
L Device:L_Core_Ferrite L17
U 1 1
P 4200 6600
F 0 "L17" H 4288 6646 50  0000 L CNN
F 1 "0.32u" H 4288 6555 50  0000 L CNN
F 2 "" H 4200 6600 50  0001 C CNN
F 3 "~" H 4200 6600 50  0001 C CNN
	1    4200 6600
	1    0    0    -1  
$EndComp
$Comp
L Device:C C49
U 1 1
P 3800 6600
F 0 "C49" H 3915 6646 50  0000 L CNN
F 1 "120p" H 3915 6555 50  0000 L CNN
F 2 "" H 3838 6450 50  0001 C CNN
F 3 "~" H 3800 6600 50  0001 C CNN
	1    3800 6600
	1    0    0    -1  
$EndComp
$Comp
L Device:L_Core_Ferrite L18
U 1 1
P 5550 6600
F 0 "L18" H 5638 6646 50  0000 L CNN
F 1 "0.32u" H 5638 6555 50  0000 L CNN
F 2 "" H 5550 6600 50  0001 C CNN
F 3 "~" H 5550 6600 50  0001 C CNN
	1    5550 6600
	1    0    0    -1  
$EndComp
$Comp
L Device:C C50
U 1 1
P 5200 6600
F 0 "C50" H 5315 6646 50  0000 L CNN
F 1 "100p" H 5315 6555 50  0000 L CNN
F 2 "" H 5238 6450 50  0001 C CNN
F 3 "~" H 5200 6600 50  0001 C CNN
	1    5200 6600
	1    0    0    -1  
$EndComp
$Comp
L Device:CTRIM C46
U 1 1
P 4500 6350
F 0 "C46" V 4752 6350 50  0000 C CNN
F 1 "10p" V 4661 6350 50  0000 C CNN
F 2 "" H 4500 6350 50  0001 C CNN
F 3 "~" H 4500 6350 50  0001 C CNN
	1    4500 6350
	0    1    -1   0   
$EndComp
$Comp
L Device:C C47
U 1 1
P 5750 6350
F 0 "C47" V 5498 6350 50  0000 C CNN
F 1 "22p" V 5589 6350 50  0000 C CNN
F 2 "" H 5788 6200 50  0001 C CNN
F 3 "~" H 5750 6350 50  0001 C CNN
	1    5750 6350
	0    1    1    0   
$EndComp
$Comp
L Device:C C44
U 1 1
P 1950 6350
F 0 "C44" V 1698 6350 50  0000 C CNN
F 1 "22p" V 1789 6350 50  0000 C CNN
F 2 "" H 1988 6200 50  0001 C CNN
F 3 "~" H 1950 6350 50  0001 C CNN
	1    1950 6350
	0    1    1    0   
$EndComp
$Comp
L power:GND #PWR?
U 1 1
P 2550 6850
AR Path="/62866BC1/62A17B38" Ref="#PWR?"  Part="1" 
AR Path="/628FB22A/62A17B38" Ref="#PWR076"  Part="1" 
F 0 "#PWR076" H 2550 6600 50  0001 C CNN
F 1 "GND" H 2555 6677 50  0001 C CNN
F 2 "" H 2550 6850 50  0001 C CNN
F 3 "" H 2550 6850 50  0001 C CNN
	1    2550 6850
	1    0    0    -1  
$EndComp
$Comp
L power:GND #PWR?
U 1 1
P 2900 6850
AR Path="/62866BC1/62A17B42" Ref="#PWR?"  Part="1" 
AR Path="/628FB22A/62A17B42" Ref="#PWR077"  Part="1" 
F 0 "#PWR077" H 2900 6600 50  0001 C CNN
F 1 "GND" H 2905 6677 50  0001 C CNN
F 2 "" H 2900 6850 50  0001 C CNN
F 3 "" H 2900 6850 50  0001 C CNN
	1    2900 6850
	1    0    0    -1  
$EndComp
$Comp
L power:GND #PWR?
U 1 1
P 3800 6850
AR Path="/62866BC1/62A17B56" Ref="#PWR?"  Part="1" 
AR Path="/628FB22A/62A17B56" Ref="#PWR078"  Part="1" 
F 0 "#PWR078" H 3800 6600 50  0001 C CNN
F 1 "GND" H 3805 6677 50  0001 C CNN
F 2 "" H 3800 6850 50  0001 C CNN
F 3 "" H 3800 6850 50  0001 C CNN
	1    3800 6850
	1    0    0    -1  
$EndComp
$Comp
L power:GND #PWR?
U 1 1
P 4200 6850
AR Path="/62866BC1/62A17B60" Ref="#PWR?"  Part="1" 
AR Path="/628FB22A/62A17B60" Ref="#PWR079"  Part="1" 
F 0 "#PWR079" H 4200 6600 50  0001 C CNN
F 1 "GND" H 4205 6677 50  0001 C CNN
F 2 "" H 4200 6850 50  0001 C CNN
F 3 "" H 4200 6850 50  0001 C CNN
	1    4200 6850
	1    0    0    -1  
$EndComp
$Comp
L power:GND #PWR?
U 1 1
P 5200 6850
AR Path="/62866BC1/62A17B74" Ref="#PWR?"  Part="1" 
AR Path="/628FB22A/62A17B74" Ref="#PWR080"  Part="1" 
F 0 "#PWR080" H 5200 6600 50  0001 C CNN
F 1 "GND" H 5205 6677 50  0001 C CNN
F 2 "" H 5200 6850 50  0001 C CNN
F 3 "" H 5200 6850 50  0001 C CNN
	1    5200 6850
	1    0    0    -1  
$EndComp
$Comp
L power:GND #PWR?
U 1 1
P 5550 6850
AR Path="/62866BC1/62A17B7E" Ref="#PWR?"  Part="1" 
AR Path="/628FB22A/62A17B7E" Ref="#PWR081"  Part="1" 
F 0 "#PWR081" H 5550 6600 50  0001 C CNN
F 1 "GND" H 5555 6677 50  0001 C CNN
F 2 "" H 5550 6850 50  0001 C CNN
F 3 "" H 5550 6850 50  0001 C CNN
	1    5550 6850
	1    0    0    -1  
$EndComp
Wire Wire Line
	5600 6350 5550 6350
Wire Wire Line
	5550 6450 5550 6350
Connection ~ 5550 6350
Wire Wire Line
	5550 6350 5200 6350
Wire Wire Line
	5550 6850 5550 6750
Wire Wire Line
	2550 6350 2550 6450
Connection ~ 2550 6350
Wire Wire Line
	2550 6350 2900 6350
Wire Wire Line
	2550 6750 2550 6850
Wire Wire Line
	2900 6350 2900 6450
Connection ~ 2900 6350
Wire Wire Line
	2900 6350 3100 6350
Wire Wire Line
	2900 6750 2900 6850
Wire Wire Line
	3800 6350 3800 6450
Wire Wire Line
	3800 6750 3800 6850
Wire Wire Line
	4200 6350 4200 6450
Connection ~ 4200 6350
Wire Wire Line
	4200 6350 4350 6350
Wire Wire Line
	4200 6750 4200 6850
Wire Wire Line
	5200 6350 5200 6450
Connection ~ 5200 6350
Wire Wire Line
	5200 6750 5200 6850
Wire Wire Line
	1800 6350 1650 6350
Wire Wire Line
	5900 6350 6050 6350
Wire Wire Line
	5850 4200 6000 4200
Wire Wire Line
	1600 4200 1750 4200
Wire Wire Line
	2100 6350 2550 6350
$Comp
L Device:CTRIM C45
U 1 1
P 3250 6350
F 0 "C45" V 3502 6350 50  0000 C CNN
F 1 "10p" V 3411 6350 50  0000 C CNN
F 2 "" H 3250 6350 50  0001 C CNN
F 3 "~" H 3250 6350 50  0001 C CNN
	1    3250 6350
	0    1    -1   0   
$EndComp
Wire Wire Line
	3400 6350 3800 6350
Wire Wire Line
	4650 6350 5200 6350
Connection ~ 3800 6350
Wire Wire Line
	3800 6350 4200 6350
Text Notes 3300 3700 0    50   ~ 0
0.44 uH = 9T @ T50-6
Text Notes 3500 3800 0    50   ~ 0
Cv = 8.0 pF
Text Notes 3300 5900 0    50   ~ 0
0.32 uH = 7T @ T50-6
Text Notes 3500 6000 0    50   ~ 0
Cv = 3.6 pF
$EndSCHEMATC
